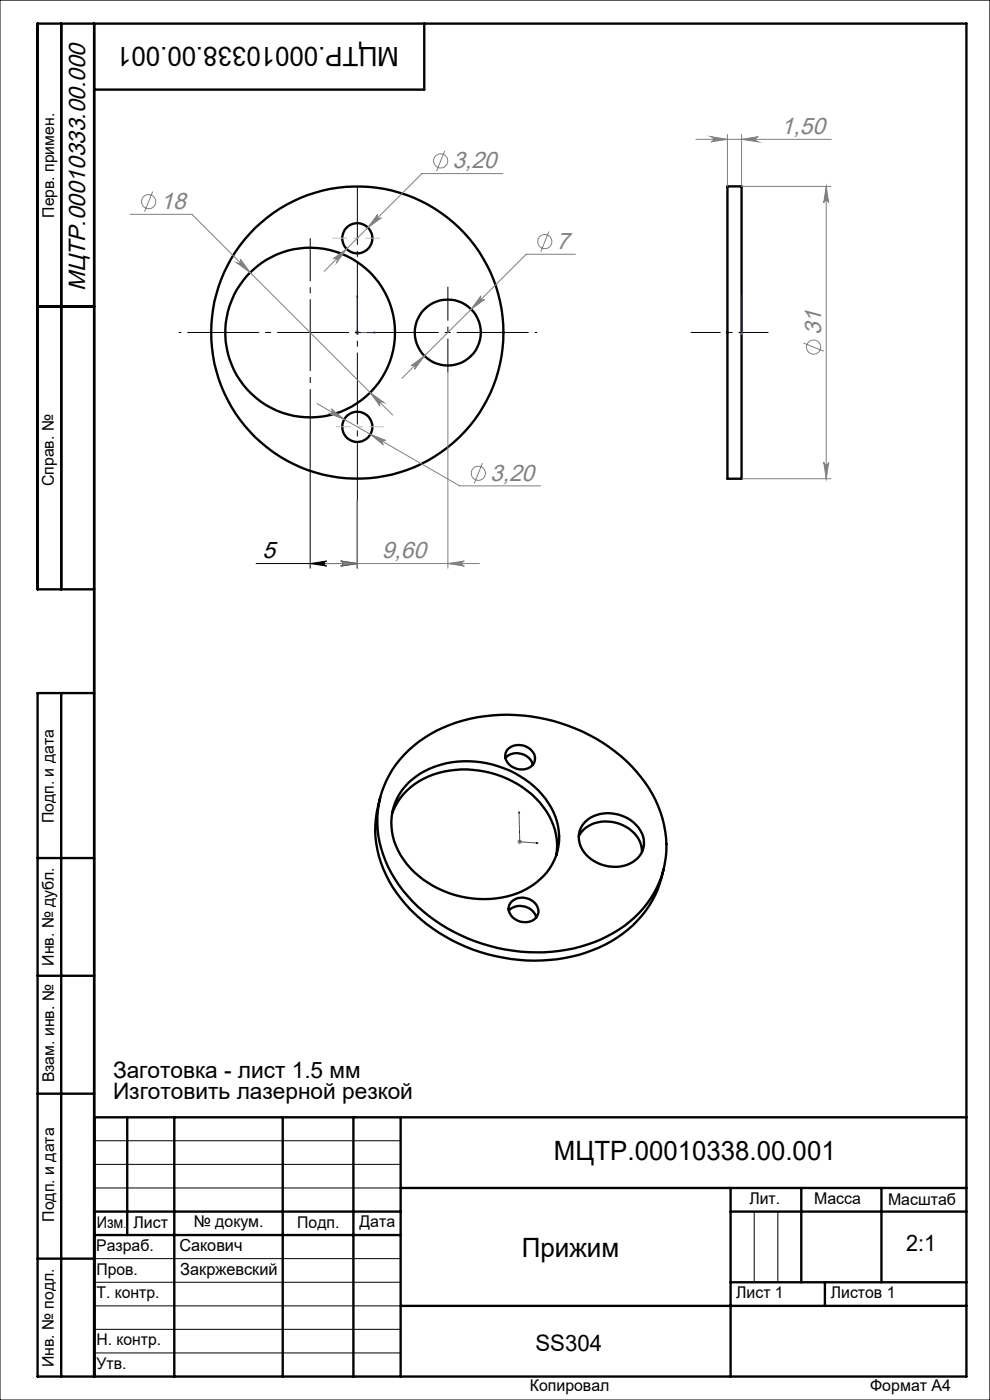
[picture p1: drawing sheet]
<svg xmlns="http://www.w3.org/2000/svg" width="210mm" height="297mm" viewBox="0 0 210 297" stroke-linecap="round" stroke-linejoin="round" font-family="sans-serif">
<g fill="none" stroke="#000" stroke-width=".21">
<path d="M0 0h210v297h-210zM65.8 91.7v28.8M54.3 119.6h21.5M65.8 119.6l3.5-.6a.53 .53 0 0 0-.5 .6 .53 .53 0 0 0 .5 .5zM72.3 119l3.5 .6-3.5 .5a.53 .53 0 0 0 .5-.5 .53 .53 0 0 0-.5-.6zM75.8 106.3v14.2M20 242h65M20 247h65M20 252h65M160 257v15M165 257v15M20 267h65"/>
<path d="M20 272h65M20 277h65M20 282h65M20 287h65"/>
</g>
<g fill="none" stroke="#000" stroke-width=".5">
<path d="M13 5v120M20 5v287M90 5v14h-70M154.3 39.5h3v62.1h-3zM8 65h12M20 125h-12v-120h197v287h-197v-145h12M13 147v145M107.7 159a3.6 3.6 0 0 1 5.8 1.4 2.47 2.47 0 0 1-3 2.8 3.1 3.1 0 0 1-3.3-3.4zM80.6 169.3a22.9 22.9 0 0 0 5.4 22.5 36.9 36.9 0 0 0 39.6 9.8 23.1 23.1 0 0 0 15.2-17.2M83.1 172.6a14.5 14.5 0 0 1 12.3-9.1 21.3 21.3 0 0 1 20.5 8.6 13.2 13.2 0 0 1 2.1 9.3M85.8 160.1a29.9 29.9 0 0 1 21.9-8.5 36.6 36.6 0 0 1 28.2 13.2 22 22 0 0 1 3.6 23.3 24.7 24.7 0 0 1-16.4 12.7 37.1 37.1 0 0 1-37.7-11.9 22.2 22.2 0 0 1-4-22 20.1 20.1 0 0 1 4.4-6.8zM86.6 166a19 19 0 0 1 19.2-3.4 18.4 18.4 0 0 1 12.3 11.7 12.2 12.2 0 0 1-6.2 14.2 21.1 21.1 0 0 1-26.3-6.1 12.3 12.3 0 0 1 1-16.4z"/>
<path d="M107.2 160.8a3.5 3.5 0 0 1 5.8 1.4M122.8 177.4a6.6 6.6 0 0 1 7.9-2.8 6.7 6.7 0 0 1 5.5 6.2M124.2 174.3a7.9 7.9 0 0 1 12.2 3.1 4.9 4.9 0 0 1-3.6 6.1 8 8 0 0 1-9.8-4.5 4.6 4.6 0 0 1 1.2-4.7zM8 182h12M107.9 193.2a3.6 3.6 0 0 1 5.8 1.5M108.5 191.2a3.5 3.5 0 0 1 5.7 2.3 2.86 2.86 0 0 1-3.7 2 2.9 2.9 0 0 1-2.4-3.6zM8 207h12M8 232h12M20 237h185M27 237v25M37 237v55M60 237v55"/>
<path d="M75 237v55M85 237v55M20 257h65M85 252h120M155 252v40M155 257h50M170 252v20M187 252v20M8 267h12M20 262h65M85 277h120M155 272h50"/>
<path d="M175 272v5"/>
<circle cx="75.8" cy="50.6" r="3.2"/>
<circle cx="65.8" cy="70.6" r="18"/>
<circle cx="75.8" cy="70.6" r="31"/>
<circle cx="95" cy="70.5" r="7"/>
<circle cx="75.8" cy="90.6" r="3.2"/>
</g>
<g fill="none" stroke="#808080" stroke-width=".21">
<path d="M94.3 32l-1.7 4.3M106.6 36.8h-17.1l-20.7 20.8M147.6 29.6h28.8M150.8 29l3.5 .6-3.5 .5a.55 .55 0 0 0 .5-.6 .55 .55 0 0 0-.5-.5zM154.3 28.5v11M157.3 29.6l3.5-.6a.55 .55 0 0 0-.5 .5 .55 .55 0 0 0 .5 .6zM157.3 28.5v11M157.3 39.5h18.9M175.3 39.5l.5 3.5a.53 .53 0 0 0-.5-.5 .53 .53 0 0 0-.6 .5zM175.3 39.5v62.1M27.6 45.5h13.1l42.6 42.5M32.4 40.6l-1.7 4.3"/>
<path d="M50.2 55.7a.55 .55 0 0 0 .7 0 .55 .55 0 0 0 .1-.7l2.1 2.8zM70.7 54.9l2.8-2.1-2.1 2.9a.54 .54 0 0 0 0-.8 .54 .54 0 0 0-.7 0zM80.2 45.4a.54 .54 0 0 0 0 .8 .54 .54 0 0 0 .7 0l-2.9 2.1zM116.4 49.1l-1.7 4.3M122.1 53.9h-10.5l-26.3 26.4M75.3 70.6h1M75.4 70.2l.7 .7M75.8 70.1v.9M76.1 70.2l-.7 .7M87.2 77.6l2.8-2.1-2.1 2.8a.54 .54 0 0 0 0-.7 .54 .54 0 0 0-.7 0zM95 79.1v41.4M102 62.8a.54 .54 0 0 0 .1 .7 .54 .54 0 0 0 .7 0l-2.9 2.1z"/>
<path d="M156.8 70.6h1M157 70.2l.7 .7M157.3 70.1v.9M157.7 70.2l-.7 .7M170.4 72.8l4.3 1.7M67.2 85.6l30.3 17.5h17.2M70.2 86.7l2.8 2.3-3.3-1.3a.53 .53 0 0 0 .7-.2 .53 .53 0 0 0-.2-.8zM78.5 83.3l2.9 2.1a.55 .55 0 0 0-.8 0 .55 .55 0 0 0 0 .7zM78.6 92.1l3.2 1.3a.53 .53 0 0 0-.6 .3 .53 .53 0 0 0 .1 .7zM102.3 98.2l-1.7 4.3M174.7 98a.53 .53 0 0 0 .6 .6 .53 .53 0 0 0 .5-.6l-.5 3.6zM69.1 119.6h32.6"/>
<path d="M72.3 119l3.5 .6-3.5 .5a.53 .53 0 0 0 .5-.5 .53 .53 0 0 0-.5-.6zM75.8 106.3v14.2M95 119.6l3.5-.6a.53 .53 0 0 0-.5 .6 .53 .53 0 0 0 .5 .5zM157.3 101.6h18.9M109.7 178.6h1.1M109.9 178.2l.7 .7M110.2 178.1v1M110.6 178.2l-.7 .7"/>
<circle cx="93.5" cy="34.1" r="1.51"/>
<circle cx="31.5" cy="42.8" r="1.51"/>
<circle cx="115.6" cy="51.3" r="1.49"/>
<circle cx="172.6" cy="73.6" r="1.51"/>
<circle cx="101.5" cy="100.4" r="1.51"/>
</g>
<path d="M75.8 62.6l.1 .4h-.2zM75.8 62.6v8h3.9M79.3 70.4l.4 .2-.4 .1zM157.3 70.4v.3zM157.3 62.6v.4v-.4M157.3 70.6h.1M157.3 62.6v8M110.1 172.2l.1 .3h-.2zM110.1 172.2l.1 6.4 4 .3M113.8 178.7l.4 .2h-.4z" fill="none" stroke="#00f" stroke-width=".21"/>
<path d="M163 70.5h-16.5" fill="none" stroke="#000" stroke-width=".21" stroke-dasharray="15.2 1.3 1.3 1.3" stroke-dashoffset="8.9" stroke-linecap="butt"/>
<path d="M37.9 70.5h76" fill="none" stroke="#000" stroke-width=".21" stroke-dasharray="15.2 1.3 1.3 1.3" stroke-dashoffset="-1.8" stroke-linecap="butt"/>
<path d="M75.8 39.5v66.8" fill="none" stroke="#000" stroke-width=".21" stroke-dasharray="15.2 1.3 1.3 1.3" stroke-dashoffset="2.8" stroke-linecap="butt"/>
<path d="M95 60.8v18.2" fill="none" stroke="#000" stroke-width=".21" stroke-dasharray="15.2 1.3 1.3 1.3" stroke-dashoffset="8" stroke-linecap="butt"/>
<path d="M65.8 50.5v41.2" fill="none" stroke="#000" stroke-width=".21" stroke-dasharray="15.2 1.3 1.3 1.3" stroke-dashoffset="6.1" stroke-linecap="butt"/>
<path d="M80.7 50.5h-10.2M81.4 90.5h-10.1" fill="none" stroke="#c0c0c0" stroke-width=".21" stroke-dasharray="15.2 1.3 1.3 1.3" stroke-dashoffset="12.1" stroke-linecap="butt"/>
<path d="M65.8 119.6l3.5-.6a.53 .53 0 0 0-.5 .6 .53 .53 0 0 0 .5 .5zM72.3 119l3.5 .6-3.5 .5a.53 .53 0 0 0 .5-.5 .53 .53 0 0 0-.5-.6z" fill="#000"/>
<path d="M95 119.6l3.5-.6a.53 .53 0 0 0-.5 .6 .53 .53 0 0 0 .5 .5zM72.3 119l3.5 .6-3.5 .5a.53 .53 0 0 0 .5-.5 .53 .53 0 0 0-.5-.6z" fill="#808080"/>
<g fill="#00f">
<path d="M79.3 70.4l.4 .2-.4 .1zM75.8 62.6l.1 .4h-.2z"/>
<path d="M157.3 70.4v.3zM157.3 62.6v.4zM113.8 178.7l.4 .2h-.4zM110.1 172.2l.1 .3h-.2z"/>
</g>
<g fill="#808080">
<path d="M157.3 29.6l3.5-.6a.55 .55 0 0 0-.5 .5 .55 .55 0 0 0 .5 .6zM150.8 29l3.5 .6-3.5 .5a.55 .55 0 0 0 .5-.6 .55 .55 0 0 0-.5-.5z"/>
<path d="M87.2 77.6a.54 .54 0 0 1 .7 0 .54 .54 0 0 1 0 .7l2.1-2.8zM102 62.8l-2.1 2.8 2.9-2.1a.54 .54 0 0 1-.7 0 .54 .54 0 0 1-.1-.7zM78.5 83.3l2.1 2.8a.55 .55 0 0 1 0-.7 .55 .55 0 0 1 .8 0zM50.2 55.7l2.9 2.1-2.1-2.8a.55 .55 0 0 1-.1 .7 .55 .55 0 0 1-.7 0zM70.7 54.9a.54 .54 0 0 1 .7 0 .54 .54 0 0 1 0 .8l2.1-2.9zM80.2 45.4l-2.2 2.9 2.9-2.1a.54 .54 0 0 1-.8 0 .54 .54 0 0 1 .1-.8zM70.2 86.7a.53 .53 0 0 1 .2 .8 .53 .53 0 0 1-.7 .2l3.3 1.3zM78.6 92.1l2.7 2.3a.53 .53 0 0 1-.2-.7 .53 .53 0 0 1 .7-.3z"/>
<path d="M175.3 39.5l.5 3.5a.53 .53 0 0 0-.5-.5 .53 .53 0 0 0-.6 .5zM174.7 98a.53 .53 0 0 0 .6 .6 .53 .53 0 0 0 .5-.6l-.5 3.6z"/>
</g>
<g font-size="5.6">
<text x="84.6" y="9.9" transform="rotate(-180 84.6 9.9)">МЦТР.00010338.00.001</text>
<text x="117.5" y="246">МЦТР.00010338.00.001</text>
<text x="110.7" y="266.6">Прижим</text>
</g>
<g font-size="5" fill="#808080">
<text x="165.7" y="28.5">1,50</text>
<text x="96" y="35.7">3,20</text>
<text x="34" y="44.3">18</text>
<text x="118.1" y="52.8">7</text>
<text x="174.2" y="71.1" transform="rotate(-90 174.2 71.1)">31</text>
<text x="104" y="102">3,20</text>
<text x="81" y="118.5">9,60</text>
</g>
<g font-size="5">
<text x="18.1" y="61.8" transform="rotate(-90 18.1 61.8)">МЦТР.00010333.00.000</text>
<text x="55.7" y="118.5">5</text>
</g>
<g font-size="4.8">
<text x="24" y="228.6">Заготовка - лист 1.5 мм</text>
<text x="24" y="233.1">Изготовить лазерной резкой</text>
<text x="192.2" y="265.3">2:1</text>
<text x="113.6" y="286.6">SS304</text>
</g>
<g font-size="3.5">
<text x="38" y="265.4">Сакович</text>
<text x="38.2" y="270.5">Закржевский</text>
</g>
<g font-size="3.4">
<text x="11.5" y="46.2" transform="rotate(-90 11.5 46.2)">Перв. примен.</text>
<text x="11.4" y="103.2" transform="rotate(-90 11.4 103.2)">Справ. №</text>
<text x="11.4" y="174.7" transform="rotate(-90 11.4 174.7)">Подп. и дата</text>
<text x="11.5" y="204.9" transform="rotate(-90 11.5 204.9)">Инв. № дубл.</text>
<text x="11.5" y="229.6" transform="rotate(-90 11.5 229.6)">Взам. инв. №</text>
<text x="159" y="255.5">Лит.</text>
<text x="172.7" y="255.5">Масса</text>
<text x="188.4" y="255.6">Масштаб</text>
<text x="11.5" y="259.2" transform="rotate(-90 11.5 259.2)">Подп. и дата</text>
<text x="20.5" y="260.4">Изм</text>
<text x="28.3" y="260.4">Лист</text>
<text x="41.1" y="260.4">№ докум.</text>
<text x="63.1" y="260.4">Подп.</text>
<text x="76.2" y="260.4">Дата</text>
<text x="20.4" y="265.4">Разраб.</text>
<text x="20.5" y="275.4">Т. контр.</text>
<text x="20.5" y="270.4">Пров.</text>
<text x="156.2" y="275.4">Лист 1</text>
<text x="176.2" y="275.4">Листов 1</text>
<text x="20.5" y="285.4">Н. контр.</text>
<text x="11.4" y="290" transform="rotate(-90 11.4 290)">Инв. № подл.</text>
<text x="20.5" y="290.4">Утв.</text>
<text x="112.4" y="295">Копировал</text>
<text x="184.6" y="295">Формат А4</text>
</g>
<text font-size="2.1" x="26.2" y="260.4">.</text>
</svg>
